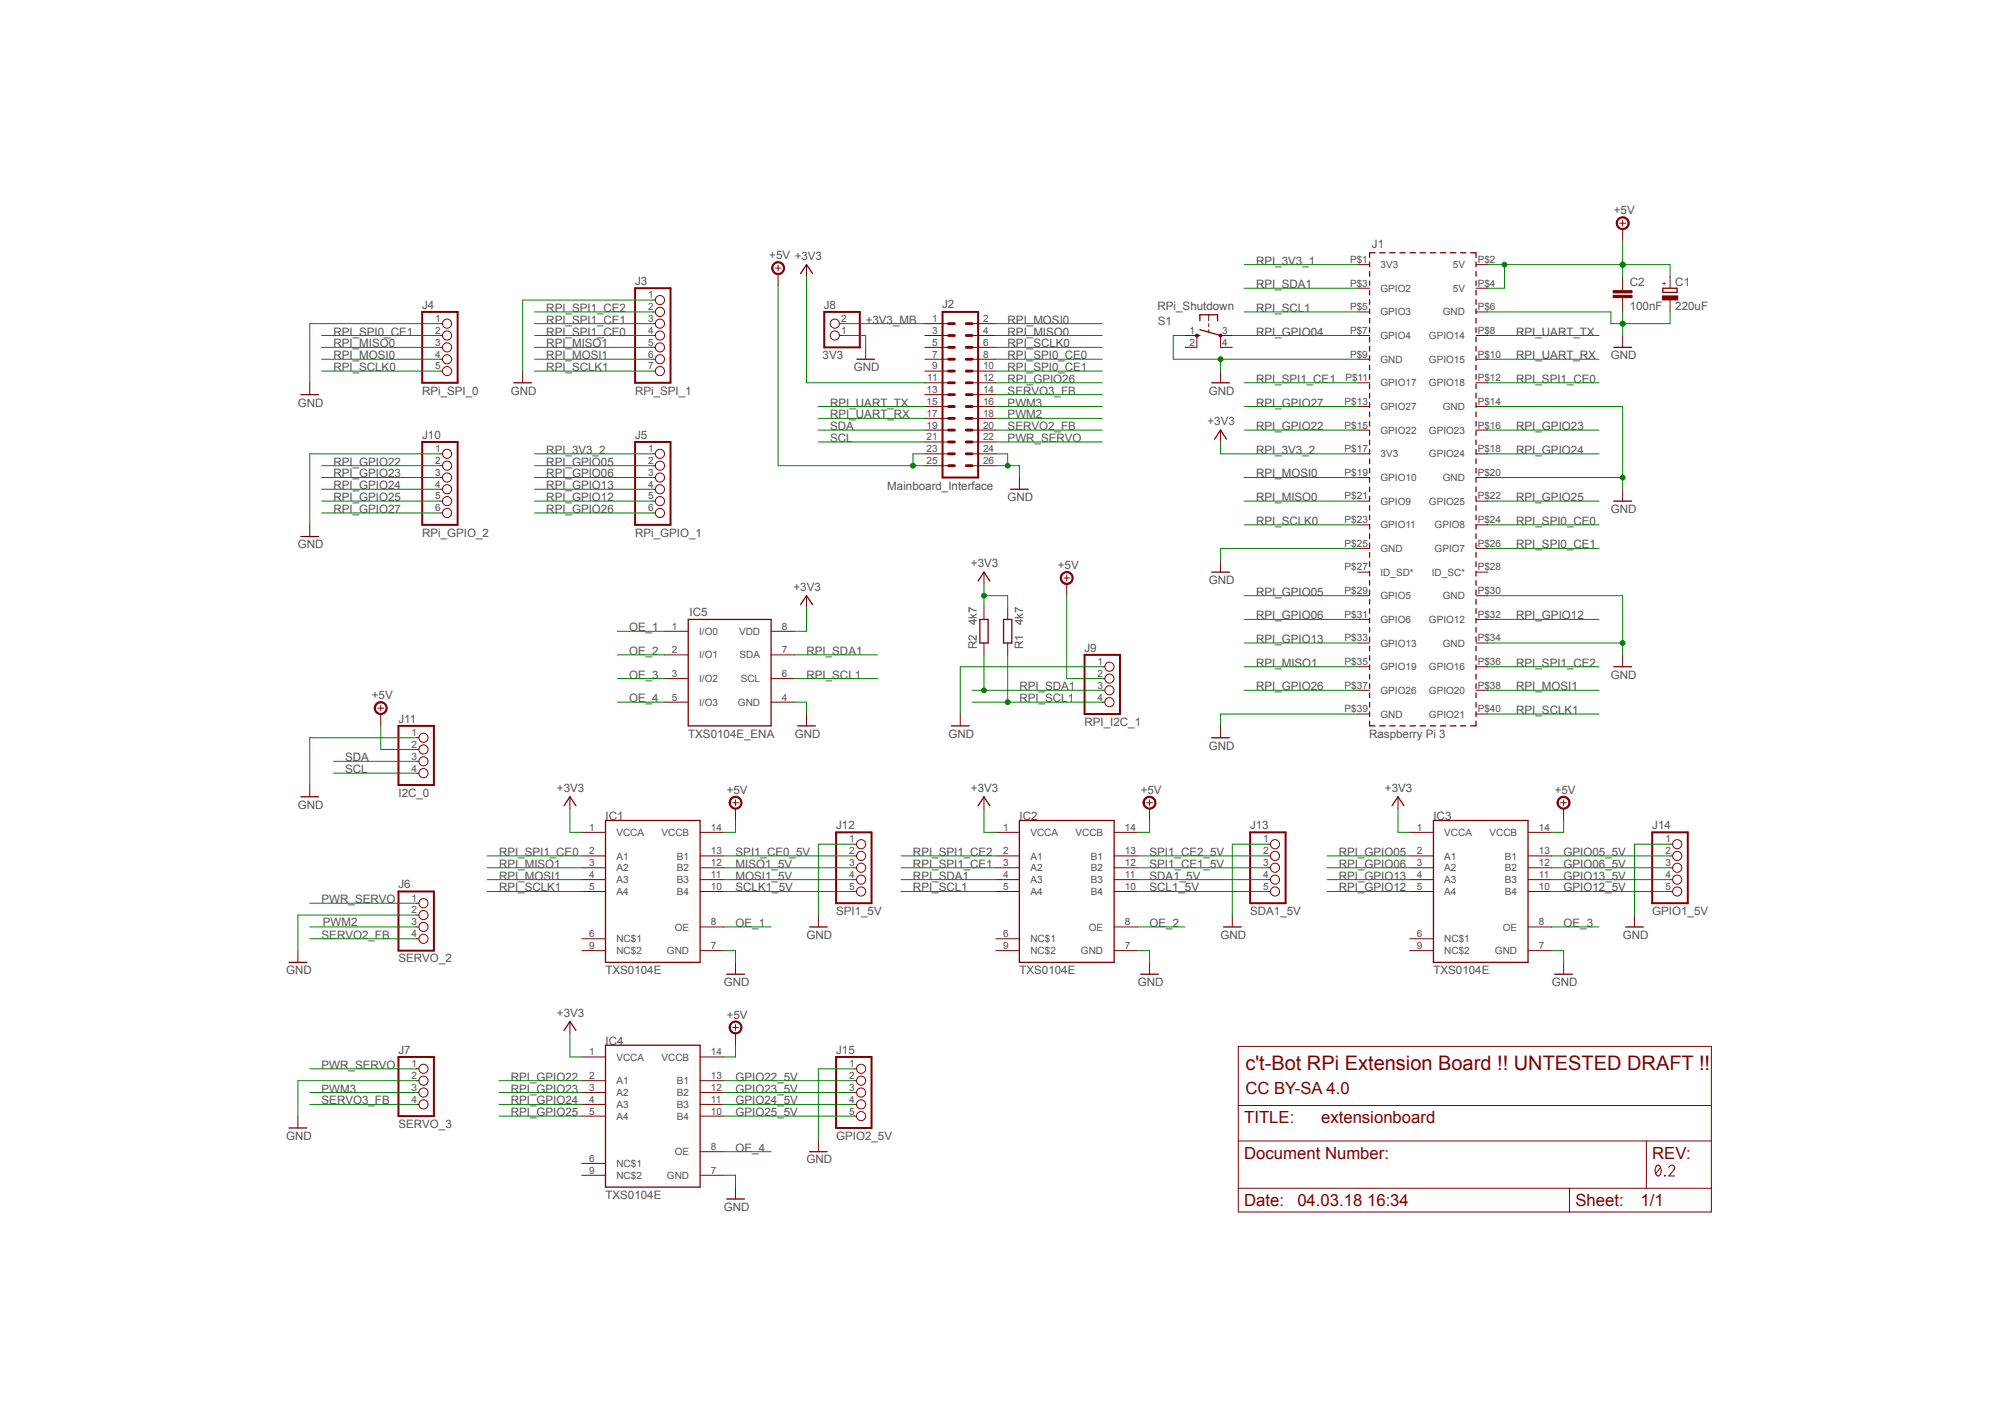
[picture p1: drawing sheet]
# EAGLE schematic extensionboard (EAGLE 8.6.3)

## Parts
C1  220uF  CPOL-EUE2.5-6  [E2,5-6]
C2  100nF  C-EU025-024X044  [C025-024X044]
IC1  TXS0104E  TXS0104ED  [SO14]
IC2  TXS0104E  TXS0104ED  [SO14]
IC3  TXS0104E  TXS0104ED  [SO14]
IC4  TXS0104E  TXS0104ED  [SO14]
IC5  TXS0104E_ENA  PCA9536D  [SOIC-8]
J1  Raspberry Pi 3  RPI3RPI3MIRROR  [RPI3MIRROR]
J2  Mainboard_Interface  ML26  [ML26]
J3  RPi_SPI_1  PINHD-1X7  [1X07]
J4  RPi_SPI_0  PINHD-1X5  [1X05]
J5  RPi_GPIO_1  PINHD-1X6  [1X06]
J6  SERVO_2  PINHD-1X4  [1X04]
J7  SERVO_3  PINHD-1X4  [1X04]
J8  3V3  PINHD-1X2  [1X02]
J9  RPI_I2C_1  PINHD-1X4  [1X04]
J10  RPi_GPIO_2  PINHD-1X6  [1X06]
J11  I2C_0  PINHD-1X4  [1X04]
J12  SPI1_5V  PINHD-1X5  [1X05]
J13  SDA1_5V  PINHD-1X5  [1X05]
J14  GPIO1_5V  PINHD-1X5  [1X05]
J15  GPIO2_5V  PINHD-1X5  [1X05]
R1  4k7  R-EU_0204/7  [0204/7]
R2  4k7  R-EU_0204/7  [0204/7]
S1  RPi_Shutdown  10-XX  [B3F-10XX]

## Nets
+3V3_MB: J2.1 J8.2
+5V: C1.+ C2.1 IC1.14(VCCB) IC2.14(VCCB) IC3.14(VCCB) IC4.14(VCCB) J1.P$2(5V) J1.P$4(5V) J2.23 J2.25 J9.2 J11.2
GND: C1.- C2.2 IC1.7(GND) IC2.7(GND) IC3.7(GND) IC4.7(GND) IC5.4(GND) J1.P$6(GND) J1.P$9(GND) J1.P$14(GND) J1.P$20(GND) J1.P$25(GND) J1.P$30(GND) J1.P$34(GND) J1.P$39(GND) J2.24 J2.26 J3.1 J4.1 J6.2 J7.2 J8.1 J9.1 J10.1 J11.1 J12.1 J13.1 J14.1 J15.1 S1.1(S)
GPIO05_5V: IC3.13(B1) J14.2
GPIO06_5V: IC3.12(B2) J14.3
GPIO12_5V: IC3.10(B4) J14.5
GPIO13_5V: IC3.11(B3) J14.4
GPIO22_5V: IC4.13(B1) J15.2
GPIO23_5V: IC4.12(B2) J15.3
GPIO24_5V: IC4.11(B3) J15.4
GPIO25_5V: IC4.10(B4) J15.5
MISO1_5V: IC1.12(B2) J12.3
MOSI1_5V: IC1.11(B3) J12.4
OE_1: IC1.8(OE) IC5.1(I/O0)
OE_2: IC2.8(OE) IC5.2(I/O1)
OE_3: IC3.8(OE) IC5.3(I/O2)
OE_4: IC4.8(OE) IC5.5(I/O3)
PWM2: J2.18 J6.3
PWM3: J2.16 J7.3
PWR_SERVO: J2.22 J6.1 J7.1
RPI_3V3_1: J1.P$1(3V3)
RPI_3V3_2: IC1.1(VCCA) IC2.1(VCCA) IC3.1(VCCA) IC4.1(VCCA) IC5.8(VDD) J1.P$17(3V3) J2.11 J5.1 R1.2 R2.2 ; supply symbol labelled +3V3
RPI_GPIO04: J1.P$7(GPIO4) S1.3(P)
RPI_GPIO05: IC3.2(A1) J1.P$29(GPIO5) J5.2
RPI_GPIO06: IC3.3(A2) J1.P$31(GPIO6) J5.3
RPI_GPIO12: IC3.5(A4) J1.P$32(GPIO12) J5.5
RPI_GPIO13: IC3.4(A3) J1.P$33(GPIO13) J5.4
RPI_GPIO22: IC4.2(A1) J1.P$15(GPIO22) J10.2
RPI_GPIO23: IC4.3(A2) J1.P$16(GPIO23) J10.3
RPI_GPIO24: IC4.4(A3) J1.P$18(GPIO24) J10.4
RPI_GPIO25: IC4.5(A4) J1.P$22(GPIO25) J10.5
RPI_GPIO26: J1.P$37(GPIO26) J2.12 J5.6
RPI_GPIO27: J1.P$13(GPIO27) J10.6
RPI_MISO0: J1.P$21(GPIO9) J2.4 J4.3
RPI_MISO1: IC1.3(A2) J1.P$35(GPIO19) J3.5
RPI_MOSI0: J1.P$19(GPIO10) J2.2 J4.4
RPI_MOSI1: IC1.4(A3) J1.P$38(GPIO20) J3.6
RPI_SCL1: IC2.5(A4) IC5.6(SCL) J1.P$5(GPIO3) J9.4 R1.1
RPI_SCLK0: J1.P$23(GPIO11) J2.6 J4.5
RPI_SCLK1: IC1.5(A4) J1.P$40(GPIO21) J3.7
RPI_SDA1: IC2.4(A3) IC5.7(SDA) J1.P$3(GPIO2) J9.3 R2.1
RPI_SPI0_CE0: J1.P$24(GPIO8) J2.8
RPI_SPI0_CE1: J1.P$26(GPIO7) J2.10 J4.2
RPI_SPI1_CE0: IC1.2(A1) J1.P$12(GPIO18) J3.4
RPI_SPI1_CE1: IC2.3(A2) J1.P$11(GPIO17) J3.3
RPI_SPI1_CE2: IC2.2(A1) J1.P$36(GPIO16) J3.2
RPI_UART_RX: J1.P$10(GPIO15) J2.17
RPI_UART_TX: J1.P$8(GPIO14) J2.15
SCL: J2.21 J11.4
SCL1_5V: IC2.10(B4) J13.5
SCLK1_5V: IC1.10(B4) J12.5
SDA: J2.19 J11.3
SDA1_5V: IC2.11(B3) J13.4
SERVO2_FB: J2.20 J6.4
SERVO3_FB: J2.14 J7.4
SPI1_CE0_5V: IC1.13(B1) J12.2
SPI1_CE1_5V: IC2.12(B2) J13.3
SPI1_CE2_5V: IC2.13(B1) J13.2
Unconnected: IC1.6(NC$1) IC1.9(NC$2) IC2.6(NC$1) IC2.9(NC$2) IC3.6(NC$1) IC3.9(NC$2) IC4.6(NC$1) IC4.9(NC$2) J1.P$27(ID_SD*) J1.P$28(ID_SC*) J2.3 J2.5 J2.7 J2.9 J2.13 S1.2(S1) S1.4(P1)

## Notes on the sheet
- c't-Bot RPi Extension Board !! UNTESTED DRAFT !!
- CC BY-SA 4.0
- 0.2
